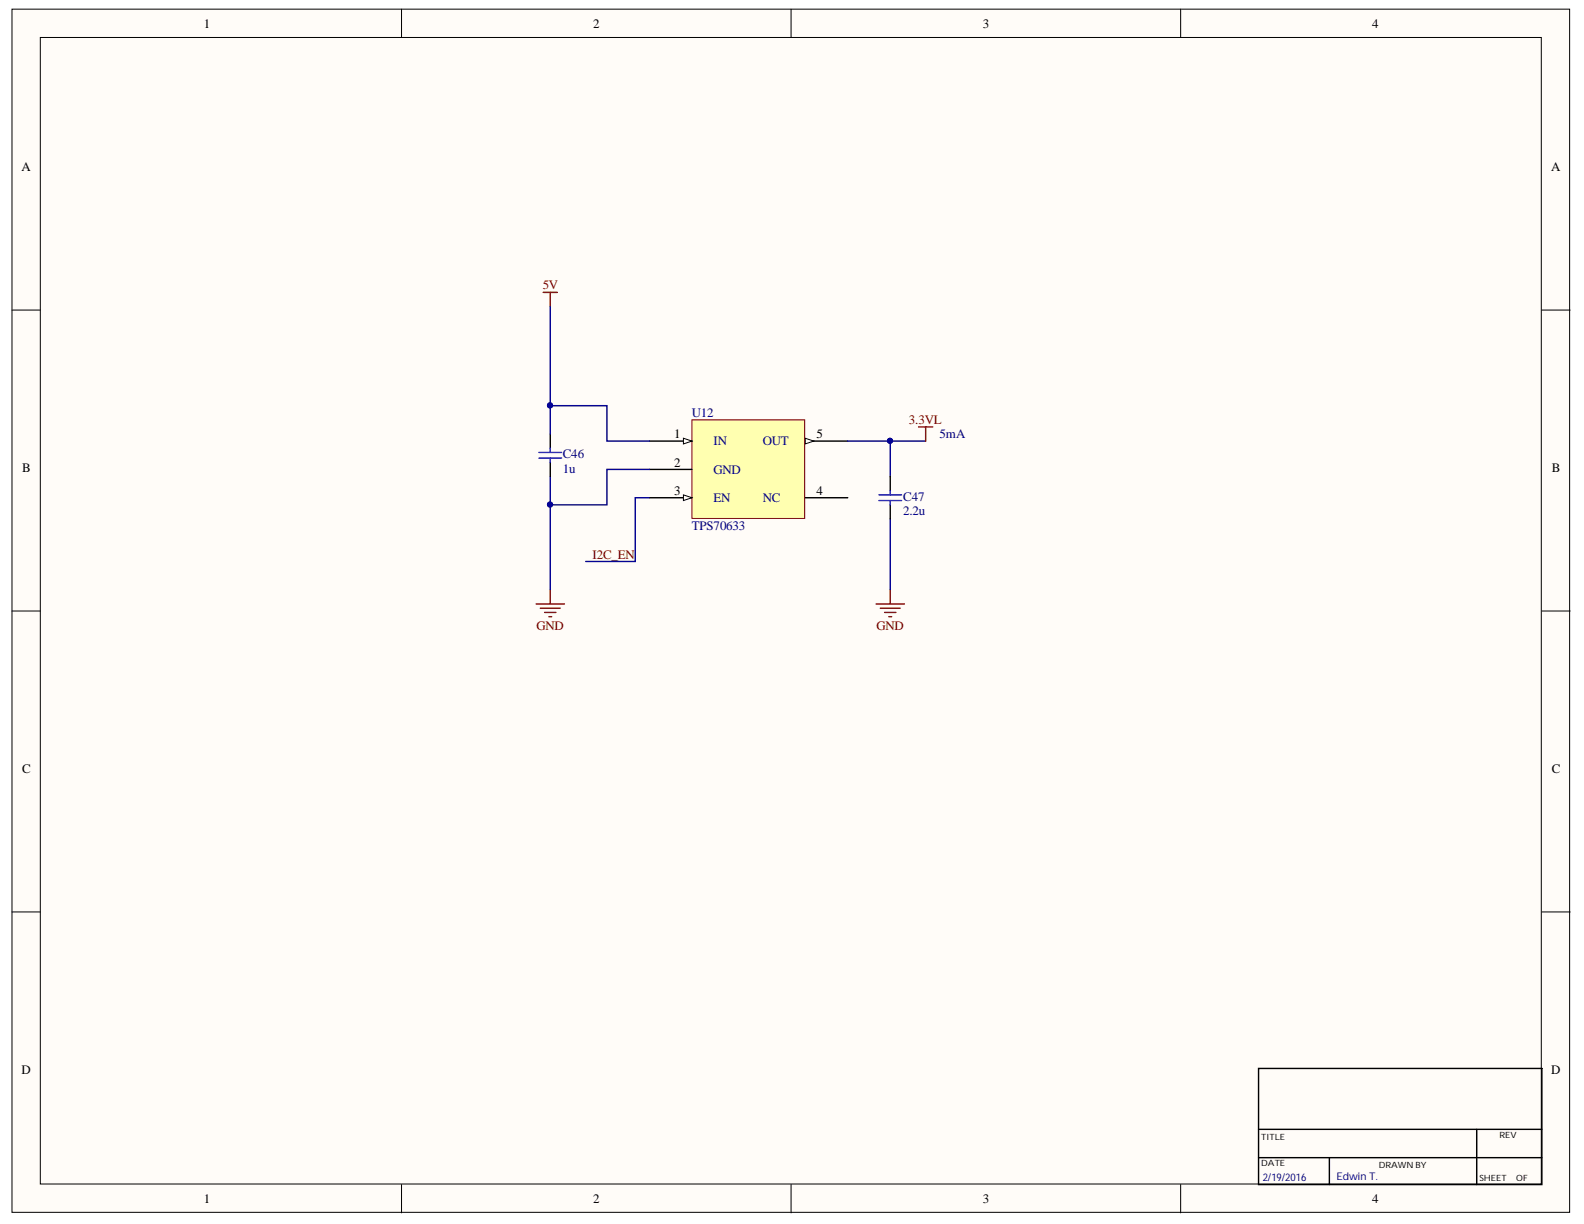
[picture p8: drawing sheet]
<svg xmlns="http://www.w3.org/2000/svg" width="279mm" height="216mm" viewBox="0 0 279 216" stroke-linecap="round" stroke-linejoin="round" font-family="sans-serif">
<g fill="#fffcf8" stroke="#000" stroke-width=".18">
<path d="M2.1 1.6h274.8v212.2h-274.8z"/>
<path d="M7.1 6.6h264.8v202.2h-264.8z"/>
</g>
<path d="M70.8 1.6v5M139.5 1.6v5M208.3 1.6v5M2.1 54.7h5M272 54.7h5M2.1 107.8h5M272 107.8h5M2.1 160.9h5M272 160.9h5M70.8 208.9v5M139.5 208.9v5M208.3 208.9v5" fill="none" stroke="#000" stroke-width=".18"/>
<path d="M222 188.5h50v20.4h-50zM222 199.2h50M260.5 199.2v9.7M222 204.2h50M234.5 204.2v4.7" fill="none" stroke="#000" stroke-width=".25"/>
<path d="M122 74.1h19.9v17.3h-19.9z" fill="#ffffb0" stroke="#800000" stroke-width=".18"/>
<path d="M114.6 77.8h7.4" fill="none" stroke="#000" stroke-width=".25"/>
<path d="M120.5 77.3l1.5 .5-1.5 .5z" fill="#fffcf8"/>
<path d="M120.5 77.3l1.5 .5-1.5 .5z" fill="none" stroke="#000" stroke-width=".18"/>
<path d="M114.6 82.8h7.4M114.6 87.8h7.4" fill="none" stroke="#000" stroke-width=".25"/>
<path d="M120.5 87.3l1.5 .5-1.5 .5z" fill="#fffcf8"/>
<path d="M120.5 87.3l1.5 .5-1.5 .5z" fill="none" stroke="#000" stroke-width=".18"/>
<path d="M142 77.8h7.5" fill="none" stroke="#000" stroke-width=".25"/>
<path d="M142 77.3l1.5 .5-1.5 .5z" fill="#fffcf8"/>
<path d="M142 77.3l1.5 .5-1.5 .5z" fill="none" stroke="#000" stroke-width=".18"/>
<path d="M97.1 76.6v2.5M97.1 81.5v2.5M142 87.8h7.5M157 84v2.5M157 89v2.5" fill="none" stroke="#000" stroke-width=".25"/>
<g fill="none" stroke="#800000" stroke-width=".25">
<path d="M95.8 51.6h2.5M97.1 51.6v2.5M162 75.3h2.5M163.3 75.3v2.5M94.6 106.5h5M95.3 107.3h3.5M96.1 108h2M96.8 108.8h.5M97.1 104v2.5M154.5 106.5h5M155.3 107.3h3.5M156 108h2"/>
<path d="M156.8 108.8h.5M157 104v2.5"/>
</g>
<path d="M97.1 54.1v22.5M97.1 71.6h10v6.2h7.5M149.5 77.8h7.5v6.2M157 77.8h6.3M97.1 89v15M114.6 82.8h-7.5v6.2h-10v-5M114.6 87.8h-2.5v11.2h-8.8M157 91.5v12.5" fill="none" stroke="#000080" stroke-width=".25"/>
<g fill="#000080" stroke="#000080" stroke-width=".18">
<circle cx="97" cy="71.5" r=".45"/>
<circle cx="97" cy="89" r=".45"/>
<circle cx="157" cy="77.8" r=".45"/>
</g>
<path d="M95.1 79.8h4M97.1 79.1v.7M95.1 80.8h4M97.1 80.8v.7M155 88.3h4M155 87.3h4M157 86.5v.8M157 88.3v.7" fill="none" stroke="#00f" stroke-width=".25"/>
<g font-size="2.3">
<text x="35.9" y="4.9">1</text>
<text x="104.6" y="4.9">2</text>
<text x="173.3" y="4.9">3</text>
<text x="242" y="4.9">4</text>
<text x="3.8" y="30.2">A</text>
<text x="273.6" y="30.2">A</text>
<text x="118.9" y="77.3">1</text>
<text x="144" y="77.3">5</text>
<text x="3.9" y="83.3">B</text>
<text x="118.9" y="82.3">2</text>
<text x="273.7" y="83.3">B</text>
<text x="118.9" y="87.3">3</text>
<text x="144" y="87.3">4</text>
<text x="3.9" y="136.3">C</text>
<text x="273.7" y="136.3">C</text>
<text x="3.8" y="189.4">D</text>
<text x="273.6" y="189.4">D</text>
<text x="35.9" y="212.2">1</text>
<text x="104.6" y="212.2">2</text>
<text x="173.3" y="212.2">3</text>
<text x="242" y="212.2">4</text>
</g>
<g font-size="2.3" fill="#800000">
<text x="95.7" y="51.1">5V</text>
<text x="160.3" y="74.8">3.3VL</text>
<text x="104.5" y="98.6">I2C_EN</text>
<text x="94.6" y="111.1">GND</text>
<text x="154.6" y="111.1">GND</text>
</g>
<g font-size="2.3" fill="#000080">
<text x="122" y="73.5">U12</text>
<text x="165.7" y="77.3">5mA</text>
<text x="99.3" y="80.8">C46</text>
<text x="99.3" y="83.3">1u</text>
<text x="125.8" y="78.5">IN</text>
<text x="125.8" y="83.6">GND</text>
<text x="134.5" y="78.5">OUT</text>
<text x="125.8" y="88.6">EN</text>
<text x="134.5" y="88.6">NC</text>
<text x="159.3" y="88.3">C47</text>
<text x="122" y="93.6">TPS70633</text>
<text x="159.3" y="90.8">2.2u</text>
</g>
<g font-size="1.9" fill="#000080">
<text x="222.7" y="208.4">2/19/2016</text>
<text x="235.8" y="208.1">Edwin T.</text>
</g>
<g font-size="1.5">
<text x="222.5" y="201">TITLE</text>
<text x="264.5" y="200.8">REV</text>
<text x="222.5" y="205.7">DATE</text>
<text x="243.2" y="206">DRAWN BY</text>
<text x="261" y="208.3">SHEET</text>
<text x="267.5" y="208.3">OF</text>
</g>
</svg>
